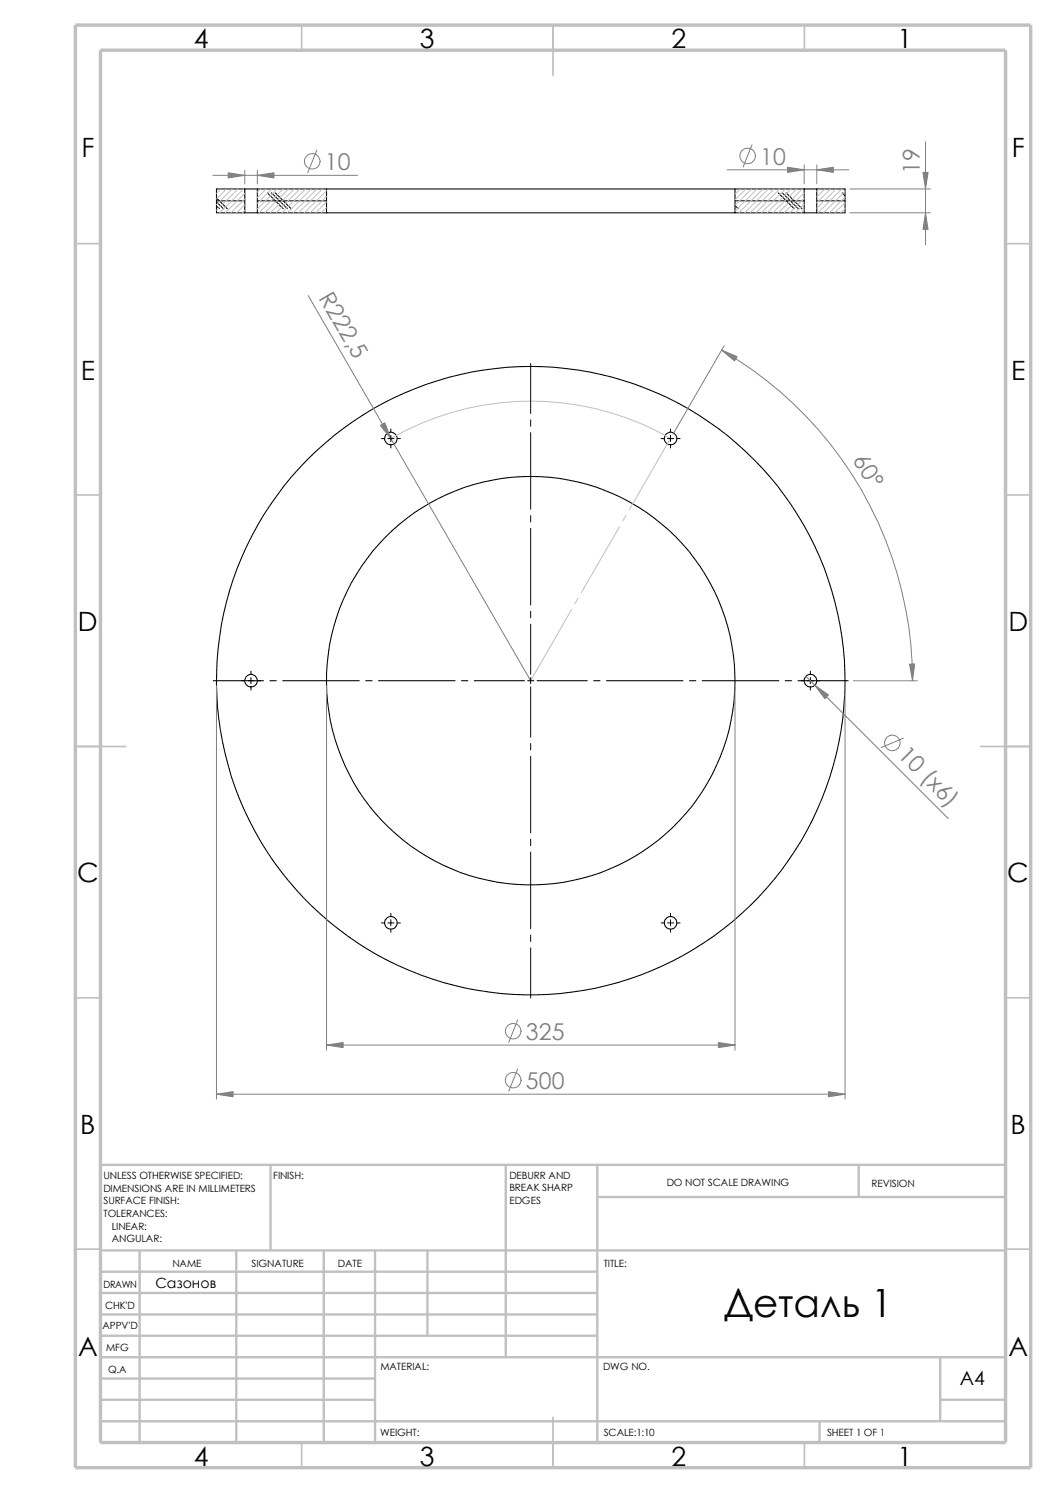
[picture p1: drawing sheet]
<svg xmlns="http://www.w3.org/2000/svg" width="210mm" height="297mm" viewBox="0 0 210 297" stroke-linecap="round" stroke-linejoin="round" font-family="sans-serif">
<g fill="none" stroke="#c0c0c0" stroke-width=".34">
<path d="M60 5v5M110 5v10M160 5v5M15 48.5h5M200 48.5h5M15 98.5h5M200 98.5h5M15 148.5h10M195 148.5h10M15 198.5h5M200 198.5h5M15 248.5h5"/>
<path d="M200 248.5h5M60 287v5M110 282v10M160 287v5"/>
</g>
<g fill="none" stroke="#c0c0c0" stroke-width=".47">
<path d="M53.8 231.7v17.1M100.6 231.7v38.3M118.8 238.1h81.2M118.8 231.7v55.3M170.8 231.7v6.4M200 231.7h-180v55.3M20 253h98.8M20 257.2h98.8M20 248.8h180M27.8 248.8v38.2M47 248.8v38.2M64.4 248.8v38.2"/>
<path d="M74.6 248.8v38.2M85 248.8v16.9M20 278.5h54.6M20 270h180M20 274.2h54.6M20 261.5h98.8M20 265.7h98.8M187 278.5h13M187 270v12.7M20 282.7h180M163 282.7v4.3"/>
</g>
<path d="M15 5h190v287h-190zM20 10h180v277h-180z" fill="none" stroke="#c0c0c0" stroke-width=".68" stroke-linecap="butt"/>
<g fill="none" stroke="#000" stroke-width=".2">
<path d="M43.1 40h5.6M43.1 39.4l2.1 2.1M51.2 40h13.7M53.2 38.4l3.1 3.1M54 38.4l3.1 3.1M54.7 38.4l3.2 3.1M146.2 40h13.7M154.8 38.4l3.1 3.1M155.6 38.4l3.1 3.1M156.3 38.4l3.2 3.1M162.4 40h5.7M167.5 38.4l.6 .5"/>
<path d="M43.1 41l.5 .5M43.1 40.2l1.3 1.3M146.2 40.9l.6 .6M105.5 72.3v10M75.9 87.2h.6M77.1 87.2h1.3M77.7 85.3v.7M77.7 86.6v1.2M77.7 88.5v.6M79 87.2h.6M105.5 83.5v1.3M105.5 86.1v15.2"/>
<path d="M131.5 87.2h.6M132.8 87.2h1.2M133.3 85.3v.7M133.3 86.6v1.2M133.3 88.5v.6M134.6 87.2h.7M105.5 102.6v1.2M105.5 105.1v15.3M42.4 135.4h10M49.9 133.5v.7M49.9 134.8v1.2M49.9 136.7v.6"/>
<path d="M53.7 135.4h1.2M56.2 135.4h15.3M72.7 135.4h1.3M75.3 135.4h15.2M91.8 135.4h1.2M94.3 135.4h10M104.9 135.4h1.3M105.5 121.6v1.3M105.5 124.2v10M105.5 134.8v1.2M105.5 136.7v9.9M106.8 135.4h10"/>
<path d="M118.1 135.4h1.2M120.6 135.4h15.2M137.1 135.4h1.3M139.7 135.4h15.2M156.2 135.4h1.2M158.7 135.4h10M161.2 133.5v.7M161.2 134.8v1.2M161.2 136.7v.6M105.5 147.9v1.3M105.5 150.5v15.2M105.5 167v1.2"/>
<path d="M105.5 169.5v15.2M75.9 183.6h.6M77.1 183.6h1.3M77.7 181.7v.6M77.7 183v1.2M77.7 184.8v.7M79 183.6h.6M105.5 186v1.3M105.5 188.6v9.9M131.5 183.6h.6M132.8 183.6h1.2M133.3 181.7v.6"/>
<path d="M133.3 183v1.2M133.3 184.8v.7M134.6 183.6h.7"/>
</g>
<g fill="none" stroke="#000" stroke-width=".21">
<path d="M48.7 37.6h-5.6v4.7h5.6M48.7 37.6v4.7M48.7 37.6h2.5M51.2 37.6v4.7M51.2 37.6h13.7M64.9 37.6h81.3M64.9 37.6v4.7M146.2 37.6v4.7M146.2 37.6h13.7M159.9 37.6v4.7M159.9 37.6h2.5M162.4 37.6h5.7v4.7h-5.7"/>
<path d="M162.4 37.6v4.7M48.7 42.3h2.5M51.2 42.3h13.7M64.9 42.3h81.3M146.2 42.3h13.7M159.9 42.3h2.5"/>
<circle cx="77.7" cy="87.2" r="1.23"/>
<circle cx="133.4" cy="87.2" r="1.23"/>
<circle cx="49.9" cy="135.4" r="1.23"/>
<circle cx="105.5" cy="135.4" r="40.6"/>
<circle cx="105.6" cy="135.4" r="62.5"/>
<circle cx="161.2" cy="135.4" r="1.26"/>
<circle cx="77.7" cy="183.6" r="1.26"/>
<circle cx="133.4" cy="183.6" r="1.26"/>
</g>
<g fill="none" stroke="#c0c0c0" stroke-width=".2">
<path d="M43.9 37.6l-.8 .9M45 37.6l-1.9 2M46.2 37.6l-3.1 3.1M47.3 37.6l-4.2 4.2M48.4 37.6l-4.7 4.7M48.7 38.5l-3.9 3.8M48.7 39.6l-2.8 2.7M51.8 37.6l-.6 .6M52.9 37.6l-1.7 1.7M54.1 37.6l-2.9 2.9M55.2 37.6l-4 4M56.3 37.6l-4.8 4.7"/>
<path d="M57.4 37.6l-4.7 4.7M58.5 37.6l-4.7 4.7M59.6 37.6l-4.7 4.7M60.8 37.6l-4.8 4.7M61.9 37.6l-4.8 4.7M63 37.6l-4.7 4.7M64.1 37.6l-4.7 4.7M64.9 37.9l-4.4 4.4M64.9 39.1l-3.3 3.2M147.2 37.6l-1 1M148.3 37.6l-2.1 2.2M149.5 37.6l-3.3 3.3"/>
<path d="M150.6 37.6l-4.4 4.4M151.7 37.6l-4.8 4.7M152.8 37.6l-4.7 4.7M154 37.6l-4.8 4.7M155.1 37.6l-4.8 4.7M156.2 37.6l-4.8 4.7M157.3 37.6l-4.7 4.7M158.5 37.6l-4.8 4.7M159.6 37.6l-4.8 4.7M159.9 38.4l-3.9 3.9M159.9 39.5l-2.8 2.8M162.9 37.6l-.5 .5"/>
<path d="M164 37.6l-1.6 1.6M165.2 37.6l-2.8 2.7M166.3 37.6l-3.9 3.8M167.4 37.6l-4.7 4.7M168.1 38.1l-4.3 4.2M168.1 39.2l-3.2 3.1M48.7 40.7l-1.7 1.6M48.7 41.8l-.5 .5M64.9 40.2l-2.1 2.1M64.9 41.3l-1 1M159.9 40.6l-1.7 1.7M159.9 41.7l-.6 .6"/>
<path d="M168.1 40.3l-2.1 2M168.1 41.4l-.9 .9M77.7 87.2a55.6 55.6 0 0 1 55.6 0l-8.2 14.2M115 119l-.7 1.1M123.2 104.7l-7.6 13.2M124.5 102.5l-.6 1.1M113.7 121.2l-8.2 14.2"/>
</g>
<g fill="none" stroke="#808080" stroke-width=".2">
<path d="M42.3 34.9h28.8M48.7 33.9v2.7M51.2 33.9v2.7M63 29.9l-1.8 4.4M144.6 33.8h24.2M149.6 28.8l-1.8 4.4M159.9 32.8v3.8M162.4 32.8v3.8M169 37.6h16M184.1 28.2v20.5M61.3 58.8l44.2 76.6M169 42.3h16"/>
<path d="M143.5 69.6a75.9 75.9 0 0 1 38 65.8M144 68.8l-10.1 17.6M76.9 87.8h.1M43.1 136.4v82.3M64.9 136.4v72.5M146.2 136.4v72.5M160.3 134.5l28.3 28.4M168.1 136.4v82.3M169.7 135.4h12.8M179.7 146.9l-4.4 1.8M43.1 217.7h125M64.9 207.9h81.3"/>
<path d="M103 212.6l-1.8 4.5M103 202.9l-1.8 4.4"/>
<circle cx="62.1" cy="32.1" r="1.56"/>
<circle cx="148.7" cy="31" r="1.56"/>
<circle cx="177.5" cy="147.8" r="1.55"/>
<circle cx="102.1" cy="205.1" r="1.56"/>
<circle cx="102.1" cy="214.9" r="1.56"/>
</g>
<g fill="#808080" stroke="#808080" stroke-width=".2">
<path d="M75.6 84.6l.9-.5 1.2 3.1z"/>
<path d="M180.9 132.1h1l-.4 3.3z"/>
<path d="M143.5 69.6l3.1 1.4-.5 .8z"/>
<path d="M162.1 136.3l2.7 2-.8 .7z"/>
<path d="M164.8 217.2l3.3 .5-3.3 .5z"/>
<path d="M43.1 217.7l3.3-.5v1z"/>
<path d="M64.9 207.9l3.3-.5v1z"/>
<path d="M142.9 207.4l3.3 .5-3.3 .5z"/>
<path d="M183.6 34.3h1l-.5 3.3z"/>
<path d="M184.1 42.3l.5 3.3h-1z"/>
<path d="M45.4 34.4l3.3 .5-3.3 .5z"/>
<path d="M51.2 34.9l3.3-.5v1z"/>
<path d="M156.6 33.3l3.3 .5-3.3 .5z"/>
<path d="M162.4 33.8l3.3-.5v1z"/>
</g>
<text font-size="7.7" x="144" y="262">Деталь 1</text>
<g font-size="5.3">
<text x="38.5" y="9.6">4</text>
<text x="83.5" y="9.6">3</text>
<text x="133.5" y="9.6">2</text>
<text x="178.5" y="9.6">1</text>
<text x="16.2" y="31.3">F</text>
<text x="201.2" y="31.3">F</text>
<text x="16" y="75.6">E</text>
<text x="201.1" y="75.6">E</text>
<text x="15.5" y="125.6">D</text>
<text x="200.6" y="125.6">D</text>
<text x="15.3" y="175.6">C</text>
<text x="200.3" y="175.6">C</text>
<text x="16" y="225.6">B</text>
<text x="201" y="225.6">B</text>
<text x="15.5" y="269.8">A</text>
<text x="200.5" y="269.8">A</text>
<text x="38.5" y="291.6">4</text>
<text x="83.5" y="291.6">3</text>
<text x="133.5" y="291.6">2</text>
<text x="178.5" y="291.6">1</text>
</g>
<g font-size="4.6" fill="#808080">
<text x="64.6" y="33.9">10</text>
<text x="151.2" y="32.8">10</text>
<text x="183" y="34.7" transform="rotate(-90 183 34.7)">19</text>
<text x="63.3" y="59.2" transform="rotate(60 63.3 59.2)">R222,5</text>
<text x="169.5" y="91.6" transform="rotate(58 169.5 91.6)">60°</text>
<text x="178.4" y="150.4" transform="rotate(45 178.4 150.4)">10 (х6)</text>
<text x="104.6" y="206.9">325</text>
<text x="104.6" y="216.7">500</text>
</g>
<text font-size="3.9" x="190.9" y="275.5">A4</text>
<text font-size="2.8" x="30.9" y="256.2">Сазонов</text>
<g font-size="2">
<text x="20.6" y="234.6">UNLESS OTHERWISE SPECIFIED:</text>
<text x="20.6" y="237.1">DIMENSIONS ARE IN MILLIMETERS</text>
<text x="20.6" y="239.6">SURFACE FINISH:</text>
<text x="54.4" y="234.6">FINISH:</text>
<text x="101.3" y="239.5">EDGES</text>
<text x="101.3" y="234.5">DEBURR AND</text>
<text x="101.3" y="237">BREAK SHARP</text>
<text x="132.6" y="236">DO NOT SCALE DRAWING</text>
<text x="173.3" y="236.2">REVISION</text>
<text x="20.6" y="242.1">TOLERANCES:</text>
<text x="22.2" y="244.6">LINEAR:</text>
<text x="22.2" y="247.1">ANGULAR:</text>
<text x="50" y="252">SIGNATURE</text>
<text x="67.2" y="252">DATE</text>
<text x="120.1" y="252">TITLE:</text>
<text x="20.6" y="256.2">DRAWN</text>
<text x="34.3" y="252.1">NAME</text>
<text x="20.9" y="260.4">CHK'D</text>
<text x="20.4" y="264.5">APPV'D</text>
<text x="21.1" y="268.8">MFG</text>
<text x="21.5" y="273.1">Q.A</text>
<text x="75.6" y="272.5">MATERIAL:</text>
<text x="119.9" y="272.5">DWG NO.</text>
<text x="75.6" y="285.6">WEIGHT:</text>
<text x="120.1" y="285.6">SCALE:1:10</text>
<text x="164.5" y="285.6">SHEET 1 OF 1</text>
</g>
</svg>
